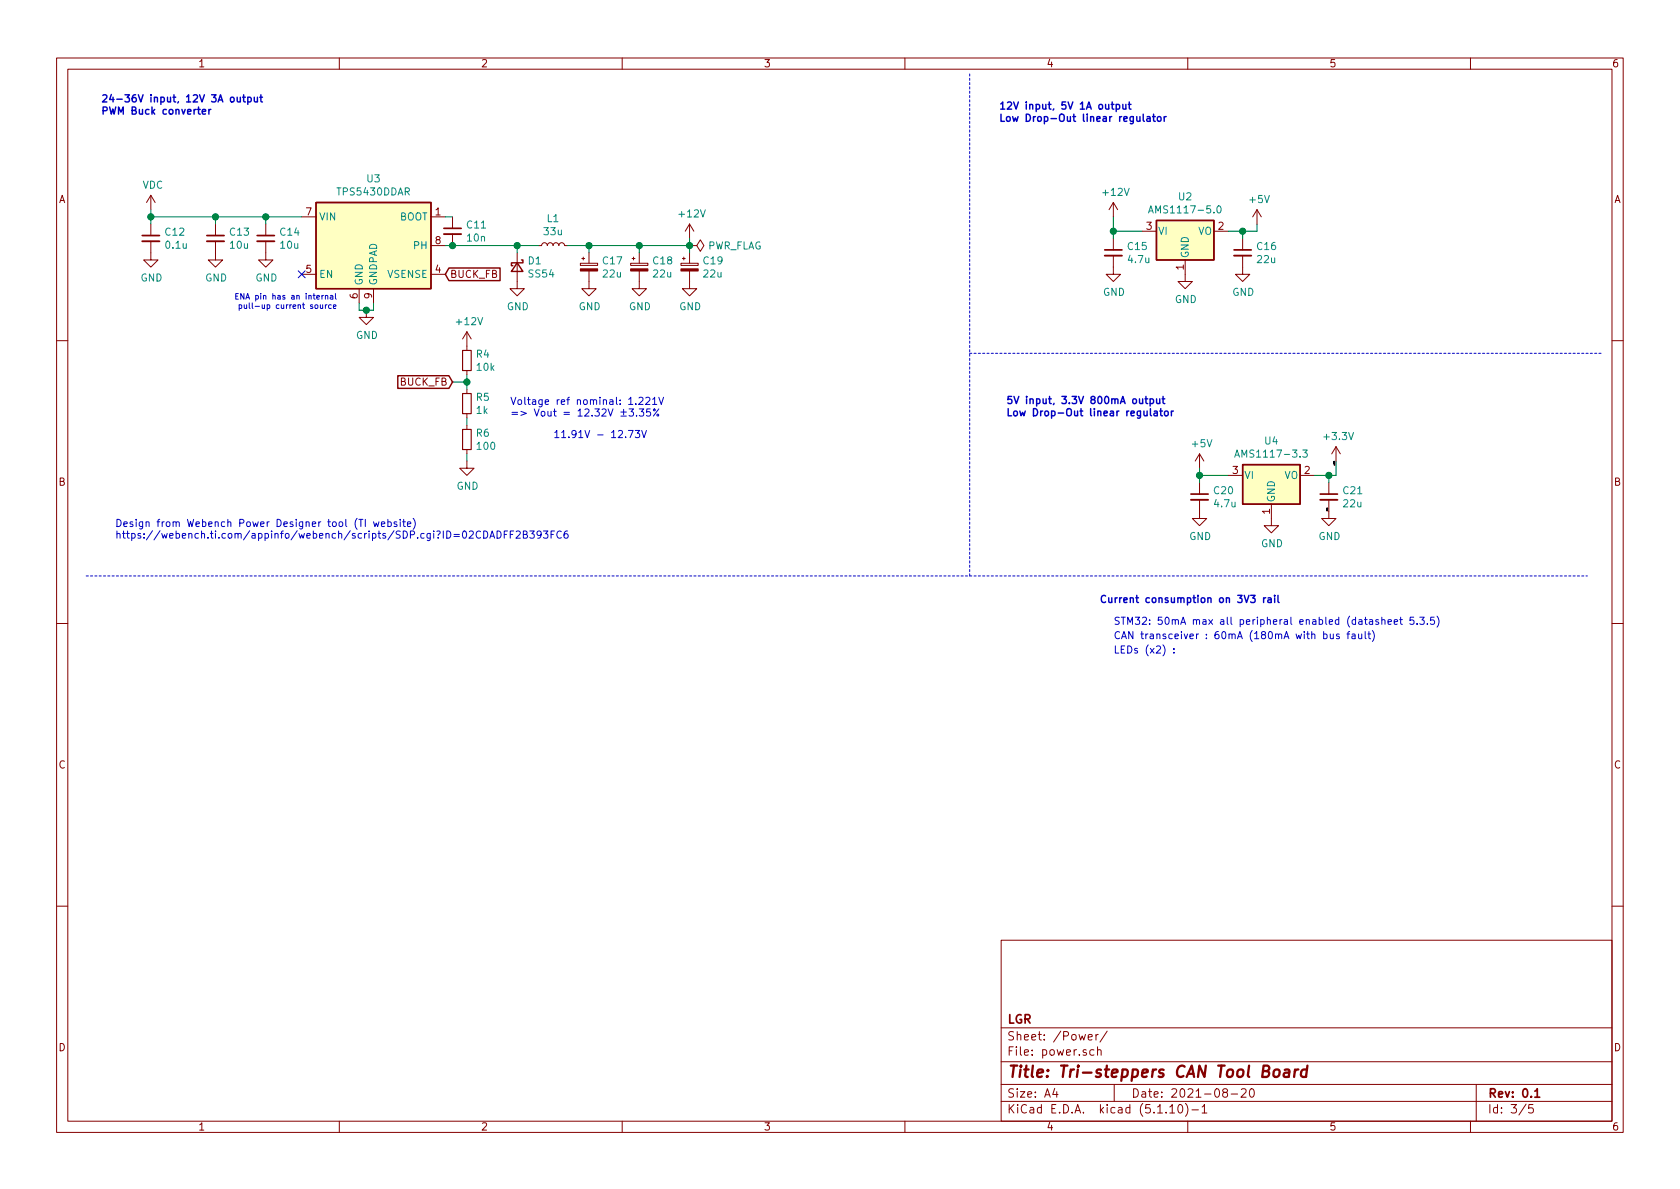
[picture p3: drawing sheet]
EESchema Schematic File Version 4
EELAYER 30 0
EELAYER END
$Descr A4 11693 8268
encoding utf-8
Sheet 3 5
Title "Tri-steppers CAN Tool Board"
Date "2021-08-20"
Rev "0.1"
Comp "LGR"
Comment1 ""
Comment2 ""
Comment3 ""
Comment4 ""
$EndDescr
Text Notes 7750 4350 0    50   ~ 0
STM32: 50mA max all peripheral enabled (datasheet 5.3.5)
Wire Notes Line
	600  4000 11050 4000
Text Notes 7750 4450 0    50   ~ 0
CAN transceiver : 60mA (180mA with bus fault)
Text Notes 7650 4200 0    50   ~ 10
Current consumption on 3V3 rail
Text Notes 7750 4550 0    50   ~ 0
LEDs (x2) : 
$Comp
L Regulator_Linear:AMS1117-5.0 U2
U 1 1
P 8250 1600
F 0 "U2" H 8250 1842 50  0000 C CNN
F 1 "AMS1117-5.0" H 8250 1751 50  0000 C CNN
F 2 "Package_TO_SOT_SMD:SOT-223-3_TabPin2" H 8250 1800 50  0001 C CNN
F 3 "http://www.advanced-monolithic.com/pdf/ds1117.pdf" H 8350 1350 50  0001 C CNN
F 4 "C6187" H 8250 1600 50  0001 C CNN "LCSC"
F 5 "Yes" H 8250 1600 50  0001 C CNN "Basic Part"
F 6 "0;0;180" H 8250 1600 50  0001 C CNN "JLCPCB_CORRECTION"
	1    8250 1600
	1    0    0    -1  
$EndComp
$Comp
L power:GND #PWR027
U 1 1
P 8250 1900
F 0 "#PWR027" H 8250 1650 50  0001 C CNN
F 1 "GND" H 8255 1727 50  0000 C CNN
F 2 "" H 8250 1900 50  0001 C CNN
F 3 "" H 8250 1900 50  0001 C CNN
	1    8250 1900
	1    0    0    -1  
$EndComp
$Comp
L power:+12V #PWR019
U 1 1
P 7750 1500
F 0 "#PWR019" H 7750 1350 50  0001 C CNN
F 1 "+12V" H 7765 1673 50  0000 C CNN
F 2 "" H 7750 1500 50  0001 C CNN
F 3 "" H 7750 1500 50  0001 C CNN
	1    7750 1500
	1    0    0    -1  
$EndComp
$Comp
L power:+5V #PWR020
U 1 1
P 8750 1550
F 0 "#PWR020" H 8750 1400 50  0001 C CNN
F 1 "+5V" H 8765 1723 50  0000 C CNN
F 2 "" H 8750 1550 50  0001 C CNN
F 3 "" H 8750 1550 50  0001 C CNN
	1    8750 1550
	1    0    0    -1  
$EndComp
Wire Notes Line
	6750 4000 6750 500 
Text Notes 700  800  0    50   ~ 10
24-36V input, 12V 3A output\nPWM Buck converter
Text Notes 6950 850  0    50   ~ 10
12V input, 5V 1A output\nLow Drop-Out linear regulator
Text Notes 7000 2900 0    50   ~ 10
5V input, 3.3V 800mA output\nLow Drop-Out linear regulator
$Comp
L Device:C_Small C15
U 1 1
P 7750 1750
F 0 "C15" H 7842 1796 50  0000 L CNN
F 1 "4.7u" H 7842 1705 50  0000 L CNN
F 2 "Capacitor_SMD:C_0402_1005Metric" H 7750 1750 50  0001 C CNN
F 3 "~" H 7750 1750 50  0001 C CNN
F 4 "Yes" H 7750 1750 50  0001 C CNN "Basic Part"
F 5 "C23733" H 7750 1750 50  0001 C CNN "LCSC"
	1    7750 1750
	1    0    0    -1  
$EndComp
$Comp
L Device:C_Small C16
U 1 1
P 8650 1750
F 0 "C16" H 8742 1796 50  0000 L CNN
F 1 "22u" H 8742 1705 50  0000 L CNN
F 2 "Capacitor_SMD:C_0603_1608Metric" H 8650 1750 50  0001 C CNN
F 3 "~" H 8650 1750 50  0001 C CNN
F 4 "Yes" H 8650 1750 50  0001 C CNN "Basic Part"
F 5 "C59461" H 8650 1750 50  0001 C CNN "LCSC"
	1    8650 1750
	1    0    0    -1  
$EndComp
$Comp
L power:GND #PWR026
U 1 1
P 8650 1850
F 0 "#PWR026" H 8650 1600 50  0001 C CNN
F 1 "GND" H 8655 1677 50  0000 C CNN
F 2 "" H 8650 1850 50  0001 C CNN
F 3 "" H 8650 1850 50  0001 C CNN
	1    8650 1850
	1    0    0    -1  
$EndComp
Wire Wire Line
	8550 1600 8650 1600
Wire Wire Line
	8750 1600 8750 1550
Wire Wire Line
	8650 1650 8650 1600
Connection ~ 8650 1600
Wire Wire Line
	8650 1600 8750 1600
Wire Wire Line
	7950 1600 7750 1600
Wire Wire Line
	7750 1600 7750 1500
$Comp
L Regulator_Linear:AMS1117-3.3 U4
U 1 1
P 8850 3300
F 0 "U4" H 8850 3542 50  0000 C CNN
F 1 "AMS1117-3.3" H 8850 3451 50  0000 C CNN
F 2 "Package_TO_SOT_SMD:SOT-223-3_TabPin2" H 8850 3500 50  0001 C CNN
F 3 "http://www.advanced-monolithic.com/pdf/ds1117.pdf" H 8950 3050 50  0001 C CNN
F 4 "C6186" H 8850 3300 50  0001 C CNN "LCSC"
F 5 "Yes" H 8850 3300 50  0001 C CNN "Basic Part"
F 6 "0;0;180" H 8850 3300 50  0001 C CNN "JLCPCB_CORRECTION"
	1    8850 3300
	1    0    0    -1  
$EndComp
$Comp
L power:GND #PWR039
U 1 1
P 8850 3600
F 0 "#PWR039" H 8850 3350 50  0001 C CNN
F 1 "GND" H 8855 3427 50  0000 C CNN
F 2 "" H 8850 3600 50  0001 C CNN
F 3 "" H 8850 3600 50  0001 C CNN
	1    8850 3600
	1    0    0    -1  
$EndComp
$Comp
L power:+5V #PWR036
U 1 1
P 8350 3250
F 0 "#PWR036" H 8350 3100 50  0001 C CNN
F 1 "+5V" H 8365 3423 50  0000 C CNN
F 2 "" H 8350 3250 50  0001 C CNN
F 3 "" H 8350 3250 50  0001 C CNN
	1    8350 3250
	1    0    0    -1  
$EndComp
$Comp
L power:+3.3V #PWR035
U 1 1
P 9300 3200
F 0 "#PWR035" H 9300 3050 50  0001 C CNN
F 1 "+3.3V" H 9315 3373 50  0000 C CNN
F 2 "" H 9300 3200 50  0001 C CNN
F 3 "" H 9300 3200 50  0001 C CNN
	1    9300 3200
	1    0    0    -1  
$EndComp
$Comp
L Device:C_Small C20
U 1 1
P 8350 3450
F 0 "C20" H 8442 3496 50  0000 L CNN
F 1 "4.7u" H 8442 3405 50  0000 L CNN
F 2 "Capacitor_SMD:C_0402_1005Metric" H 8350 3450 50  0001 C CNN
F 3 "~" H 8350 3450 50  0001 C CNN
F 4 "C23733" H 8350 3450 50  0001 C CNN "LCSC"
F 5 "Yes" H 8350 3450 50  0001 C CNN "Basic Part"
	1    8350 3450
	1    0    0    -1  
$EndComp
$Comp
L Device:C_Small C21
U 1 1
P 9250 3450
F 0 "C21" H 9342 3496 50  0000 L CNN
F 1 "22u" H 9342 3405 50  0000 L CNN
F 2 "Capacitor_SMD:C_0603_1608Metric" H 9250 3450 50  0001 C CNN
F 3 "~" H 9250 3450 50  0001 C CNN
F 4 "Yes" H 9250 3450 50  0001 C CNN "Basic Part"
F 5 "C59461" H 9250 3450 50  0001 C CNN "LCSC"
	1    9250 3450
	1    0    0    -1  
$EndComp
$Comp
L power:GND #PWR038
U 1 1
P 9250 3550
F 0 "#PWR038" H 9250 3300 50  0001 C CNN
F 1 "GND" H 9255 3377 50  0000 C CNN
F 2 "" H 9250 3550 50  0001 C CNN
F 3 "" H 9250 3550 50  0001 C CNN
	1    9250 3550
	1    0    0    -1  
$EndComp
Wire Wire Line
	9150 3300 9250 3300
Wire Wire Line
	9300 3300 9300 3200
Wire Wire Line
	9250 3350 9250 3300
Connection ~ 9250 3300
Wire Wire Line
	9250 3300 9300 3300
Wire Wire Line
	8550 3300 8350 3300
Wire Wire Line
	8350 3300 8350 3250
$Comp
L Device:D_Schottky_Small D1
U 1 1
P 3600 1850
F 0 "D1" V 3554 1920 50  0000 L CNN
F 1 "SS54" V 3645 1920 50  0000 L CNN
F 2 "Diode_SMD:D_SMA" V 3600 1850 50  0001 C CNN
F 3 "~" V 3600 1850 50  0001 C CNN
F 4 "C22452" V 3600 1850 50  0001 C CNN "LCSC"
F 5 "Yes" V 3600 1850 50  0001 C CNN "Basic Part"
	1    3600 1850
	0    1    1    0   
$EndComp
Wire Wire Line
	3600 1750 3600 1700
$Comp
L power:GND #PWR028
U 1 1
P 3600 1950
F 0 "#PWR028" H 3600 1700 50  0001 C CNN
F 1 "GND" H 3605 1777 50  0000 C CNN
F 2 "" H 3600 1950 50  0001 C CNN
F 3 "" H 3600 1950 50  0001 C CNN
	1    3600 1950
	1    0    0    -1  
$EndComp
$Comp
L Device:L_Small L1
U 1 1
P 3850 1700
F 0 "L1" V 4035 1700 50  0000 C CNN
F 1 "33u" V 3944 1700 50  0000 C CNN
F 2 "Inductor_SMD:L_12x12mm_H8mm" H 3850 1700 50  0001 C CNN
F 3 "~" H 3850 1700 50  0001 C CNN
F 4 "C87568" V 3850 1700 50  0001 C CNN "LCSC"
F 5 "No" V 3850 1700 50  0001 C CNN "Basic Part"
	1    3850 1700
	0    -1   -1   0   
$EndComp
Wire Wire Line
	3600 1700 3750 1700
$Comp
L Regulator_Switching:TPS5430DDA U3
U 1 1
P 2600 1700
F 0 "U3" H 2600 2167 50  0000 C CNN
F 1 "TPS5430DDAR" H 2600 2076 50  0000 C CNN
F 2 "Package_SO:TI_SO-PowerPAD-8_ThermalVias" H 2650 1350 50  0001 L CIN
F 3 "http://www.ti.com/lit/ds/symlink/tps5430.pdf" H 2600 1700 50  0001 C CNN
F 4 "C9864" H 2600 1700 50  0001 C CNN "LCSC"
F 5 "Yes" H 2600 1700 50  0001 C CNN "Basic Part"
F 6 "0;0;-90" H 2600 1700 50  0001 C CNN "JLCPCB_CORRECTION"
	1    2600 1700
	1    0    0    -1  
$EndComp
$Comp
L power:GND #PWR032
U 1 1
P 2550 2150
F 0 "#PWR032" H 2550 1900 50  0001 C CNN
F 1 "GND" H 2555 1977 50  0000 C CNN
F 2 "" H 2550 2150 50  0001 C CNN
F 3 "" H 2550 2150 50  0001 C CNN
	1    2550 2150
	1    0    0    -1  
$EndComp
Wire Wire Line
	2500 2100 2500 2150
Wire Wire Line
	2500 2150 2550 2150
Wire Wire Line
	2600 2100 2600 2150
Wire Wire Line
	2600 2150 2550 2150
Connection ~ 2550 2150
$Comp
L Device:C_Small C14
U 1 1
P 1850 1650
F 0 "C14" H 1942 1696 50  0000 L CNN
F 1 "10u" H 1942 1605 50  0000 L CNN
F 2 "Capacitor_SMD:C_1206_3216Metric" H 1850 1650 50  0001 C CNN
F 3 "~" H 1850 1650 50  0001 C CNN
F 4 "C13585" H 1850 1650 50  0001 C CNN "LCSC"
F 5 "Yes" H 1850 1650 50  0001 C CNN "Basic Part"
	1    1850 1650
	1    0    0    -1  
$EndComp
Wire Wire Line
	1850 1500 1850 1550
$Comp
L power:VDC #PWR018
U 1 1
P 1050 1450
F 0 "#PWR018" H 1050 1350 50  0001 C CNN
F 1 "VDC" H 1065 1623 50  0000 C CNN
F 2 "" H 1050 1450 50  0001 C CNN
F 3 "" H 1050 1450 50  0001 C CNN
	1    1050 1450
	1    0    0    -1  
$EndComp
$Comp
L power:GND #PWR024
U 1 1
P 1850 1750
F 0 "#PWR024" H 1850 1500 50  0001 C CNN
F 1 "GND" H 1855 1577 50  0000 C CNN
F 2 "" H 1850 1750 50  0001 C CNN
F 3 "" H 1850 1750 50  0001 C CNN
	1    1850 1750
	1    0    0    -1  
$EndComp
$Comp
L Device:C_Small C12
U 1 1
P 1050 1650
F 0 "C12" H 1142 1696 50  0000 L CNN
F 1 "0.1u" H 1142 1605 50  0000 L CNN
F 2 "Capacitor_SMD:C_0603_1608Metric" H 1050 1650 50  0001 C CNN
F 3 "~" H 1050 1650 50  0001 C CNN
F 4 "C14663" H 1050 1650 50  0001 C CNN "LCSC"
F 5 "Yes" H 1050 1650 50  0001 C CNN "Basic Part"
	1    1050 1650
	1    0    0    -1  
$EndComp
Wire Wire Line
	1050 1550 1050 1500
Wire Wire Line
	1050 1500 1500 1500
$Comp
L power:GND #PWR022
U 1 1
P 1050 1750
F 0 "#PWR022" H 1050 1500 50  0001 C CNN
F 1 "GND" H 1055 1577 50  0000 C CNN
F 2 "" H 1050 1750 50  0001 C CNN
F 3 "" H 1050 1750 50  0001 C CNN
	1    1050 1750
	1    0    0    -1  
$EndComp
Connection ~ 1050 1500
Text GLabel 3100 1900 2    50   Input ~ 0
BUCK_FB
Text GLabel 3150 2650 0    50   Input ~ 0
BUCK_FB
$Comp
L Device:R_Small R4
U 1 1
P 3250 2500
F 0 "R4" H 3309 2546 50  0000 L CNN
F 1 "10k" H 3309 2455 50  0000 L CNN
F 2 "Resistor_SMD:R_0402_1005Metric" H 3250 2500 50  0001 C CNN
F 3 "~" H 3250 2500 50  0001 C CNN
F 4 "C25744" H 3250 2500 50  0001 C CNN "LCSC"
F 5 "Yes" H 3250 2500 50  0001 C CNN "Basic Part"
	1    3250 2500
	1    0    0    -1  
$EndComp
Wire Wire Line
	3950 1700 4100 1700
$Comp
L power:+12V #PWR021
U 1 1
P 4800 1650
F 0 "#PWR021" H 4800 1500 50  0001 C CNN
F 1 "+12V" H 4815 1823 50  0000 C CNN
F 2 "" H 4800 1650 50  0001 C CNN
F 3 "" H 4800 1650 50  0001 C CNN
	1    4800 1650
	1    0    0    -1  
$EndComp
Wire Wire Line
	4800 1750 4800 1700
$Comp
L Device:R_Small R5
U 1 1
P 3250 2800
F 0 "R5" H 3309 2846 50  0000 L CNN
F 1 "1k" H 3309 2755 50  0000 L CNN
F 2 "Resistor_SMD:R_0402_1005Metric" H 3250 2800 50  0001 C CNN
F 3 "~" H 3250 2800 50  0001 C CNN
F 4 "C11702" H 3250 2800 50  0001 C CNN "LCSC"
F 5 "Yes" H 3250 2800 50  0001 C CNN "Basic Part"
	1    3250 2800
	1    0    0    -1  
$EndComp
$Comp
L power:+12V #PWR033
U 1 1
P 3250 2400
F 0 "#PWR033" H 3250 2250 50  0001 C CNN
F 1 "+12V" H 3265 2573 50  0000 C CNN
F 2 "" H 3250 2400 50  0001 C CNN
F 3 "" H 3250 2400 50  0001 C CNN
	1    3250 2400
	1    0    0    -1  
$EndComp
$Comp
L power:GND #PWR034
U 1 1
P 3250 3200
F 0 "#PWR034" H 3250 2950 50  0001 C CNN
F 1 "GND" H 3255 3027 50  0000 C CNN
F 2 "" H 3250 3200 50  0001 C CNN
F 3 "" H 3250 3200 50  0001 C CNN
	1    3250 3200
	1    0    0    -1  
$EndComp
Wire Wire Line
	2100 1500 1850 1500
Connection ~ 1850 1500
$Comp
L Device:CP_Small C17
U 1 1
P 4100 1850
F 0 "C17" H 4188 1896 50  0000 L CNN
F 1 "22u" H 4188 1805 50  0000 L CNN
F 2 "Capacitor_Tantalum_SMD:CP_EIA-3528-15_AVX-H" H 4100 1850 50  0001 C CNN
F 3 "~" H 4100 1850 50  0001 C CNN
F 4 "C308917" H 4100 1850 50  0001 C CNN "LCSC"
F 5 "No" H 4100 1850 50  0001 C CNN "Basic Part"
F 6 "0;0;180" H 4100 1850 50  0001 C CNN "JLCPCB_CORRECTION"
	1    4100 1850
	1    0    0    -1  
$EndComp
$Comp
L power:GND #PWR029
U 1 1
P 4100 1950
F 0 "#PWR029" H 4100 1700 50  0001 C CNN
F 1 "GND" H 4105 1777 50  0000 C CNN
F 2 "" H 4100 1950 50  0001 C CNN
F 3 "" H 4100 1950 50  0001 C CNN
	1    4100 1950
	1    0    0    -1  
$EndComp
Text Notes 800  3750 0    50   ~ 0
Design from Webench Power Designer tool (TI website)\nhttps://webench.ti.com/appinfo/webench/scripts/SDP.cgi?ID=02CDADFF2B393FC6
Wire Wire Line
	4100 1750 4100 1700
$Comp
L Device:R_Small R6
U 1 1
P 3250 3050
F 0 "R6" H 3309 3096 50  0000 L CNN
F 1 "100" H 3309 3005 50  0000 L CNN
F 2 "Resistor_SMD:R_0402_1005Metric" H 3250 3050 50  0001 C CNN
F 3 "~" H 3250 3050 50  0001 C CNN
F 4 "C25076" H 3250 3050 50  0001 C CNN "LCSC"
F 5 "Yes" H 3250 3050 50  0001 C CNN "Basic Part"
	1    3250 3050
	1    0    0    -1  
$EndComp
NoConn ~ 2100 1900
Text Notes 3550 2900 0    50   ~ 0
Voltage ref nominal: 1.221V\n=> Vout = 12.32V ±3.35%
$Comp
L Device:CP_Small C18
U 1 1
P 4450 1850
F 0 "C18" H 4538 1896 50  0000 L CNN
F 1 "22u" H 4538 1805 50  0000 L CNN
F 2 "Capacitor_Tantalum_SMD:CP_EIA-3528-15_AVX-H" H 4450 1850 50  0001 C CNN
F 3 "~" H 4450 1850 50  0001 C CNN
F 4 "No" H 4450 1850 50  0001 C CNN "Basic Part"
F 5 "C308917" H 4450 1850 50  0001 C CNN "LCSC"
F 6 "0;0;180" H 4450 1850 50  0001 C CNN "JLCPCB_CORRECTION"
	1    4450 1850
	1    0    0    -1  
$EndComp
$Comp
L Device:CP_Small C19
U 1 1
P 4800 1850
F 0 "C19" H 4888 1896 50  0000 L CNN
F 1 "22u" H 4888 1805 50  0000 L CNN
F 2 "Capacitor_Tantalum_SMD:CP_EIA-3528-15_AVX-H" H 4800 1850 50  0001 C CNN
F 3 "~" H 4800 1850 50  0001 C CNN
F 4 "No" H 4800 1850 50  0001 C CNN "Basic Part"
F 5 "C308917" H 4800 1850 50  0001 C CNN "LCSC"
F 6 "0;0;180" H 4800 1850 50  0001 C CNN "JLCPCB_CORRECTION"
	1    4800 1850
	1    0    0    -1  
$EndComp
$Comp
L power:GND #PWR030
U 1 1
P 4450 1950
F 0 "#PWR030" H 4450 1700 50  0001 C CNN
F 1 "GND" H 4455 1777 50  0000 C CNN
F 2 "" H 4450 1950 50  0001 C CNN
F 3 "" H 4450 1950 50  0001 C CNN
	1    4450 1950
	1    0    0    -1  
$EndComp
$Comp
L power:GND #PWR031
U 1 1
P 4800 1950
F 0 "#PWR031" H 4800 1700 50  0001 C CNN
F 1 "GND" H 4805 1777 50  0000 C CNN
F 2 "" H 4800 1950 50  0001 C CNN
F 3 "" H 4800 1950 50  0001 C CNN
	1    4800 1950
	1    0    0    -1  
$EndComp
Wire Wire Line
	4100 1700 4450 1700
Connection ~ 4100 1700
Connection ~ 4800 1700
Wire Wire Line
	4800 1700 4800 1650
Wire Wire Line
	4450 1750 4450 1700
Connection ~ 4450 1700
Wire Wire Line
	4450 1700 4800 1700
Wire Wire Line
	3250 2950 3250 2900
Wire Wire Line
	3250 3150 3250 3200
Wire Notes Line
	6750 2450 11150 2450
Text Notes -850 1900 0    50   ~ 0
Reverse protection ?
Text Notes -850 1750 0    50   ~ 0
(poly)fuse ?
$Comp
L Device:C_Small C11
U 1 1
P 3150 1600
F 0 "C11" H 3242 1646 50  0000 L CNN
F 1 "10n" H 3242 1555 50  0000 L CNN
F 2 "Capacitor_SMD:C_0402_1005Metric" H 3150 1600 50  0001 C CNN
F 3 "~" H 3150 1600 50  0001 C CNN
F 4 "C15195" H 3150 1600 50  0001 C CNN "LCSC"
F 5 "Yes" H 3150 1600 50  0001 C CNN "Basic Part"
	1    3150 1600
	1    0    0    -1  
$EndComp
Connection ~ 3600 1700
Wire Wire Line
	3100 1500 3150 1500
Wire Wire Line
	3100 1700 3150 1700
Connection ~ 3150 1700
Text Notes 2350 2150 2    39   ~ 0
ENA pin has an internal\npull-up current source
Wire Wire Line
	3150 1700 3600 1700
Wire Wire Line
	3250 2600 3250 2650
Wire Wire Line
	3150 2650 3250 2650
Connection ~ 3250 2650
Wire Wire Line
	3250 2650 3250 2700
Wire Wire Line
	1050 1450 1050 1500
$Comp
L power:PWR_FLAG #FLG03
U 1 1
P 4800 1700
F 0 "#FLG03" H 4800 1775 50  0001 C CNN
F 1 "PWR_FLAG" V 4800 1828 50  0000 L CNN
F 2 "" H 4800 1700 50  0001 C CNN
F 3 "~" H 4800 1700 50  0001 C CNN
	1    4800 1700
	0    1    1    0   
$EndComp
Wire Wire Line
	8350 3350 8350 3300
Connection ~ 8350 3300
$Comp
L power:GND #PWR025
U 1 1
P 7750 1850
F 0 "#PWR025" H 7750 1600 50  0001 C CNN
F 1 "GND" H 7755 1677 50  0000 C CNN
F 2 "" H 7750 1850 50  0001 C CNN
F 3 "" H 7750 1850 50  0001 C CNN
	1    7750 1850
	1    0    0    -1  
$EndComp
$Comp
L power:GND #PWR037
U 1 1
P 8350 3550
F 0 "#PWR037" H 8350 3300 50  0001 C CNN
F 1 "GND" H 8355 3377 50  0000 C CNN
F 2 "" H 8350 3550 50  0001 C CNN
F 3 "" H 8350 3550 50  0001 C CNN
	1    8350 3550
	1    0    0    -1  
$EndComp
Wire Wire Line
	7750 1650 7750 1600
Connection ~ 7750 1600
$Comp
L Device:C_Small C13
U 1 1
P 1500 1650
F 0 "C13" H 1592 1696 50  0000 L CNN
F 1 "10u" H 1592 1605 50  0000 L CNN
F 2 "Capacitor_SMD:C_1206_3216Metric" H 1500 1650 50  0001 C CNN
F 3 "~" H 1500 1650 50  0001 C CNN
F 4 "C13585" H 1500 1650 50  0001 C CNN "LCSC"
F 5 "Yes" H 1500 1650 50  0001 C CNN "Basic Part"
	1    1500 1650
	1    0    0    -1  
$EndComp
Wire Wire Line
	1500 1500 1500 1550
$Comp
L power:GND #PWR023
U 1 1
P 1500 1750
F 0 "#PWR023" H 1500 1500 50  0001 C CNN
F 1 "GND" H 1505 1577 50  0000 C CNN
F 2 "" H 1500 1750 50  0001 C CNN
F 3 "" H 1500 1750 50  0001 C CNN
	1    1500 1750
	1    0    0    -1  
$EndComp
Connection ~ 1500 1500
Wire Wire Line
	1500 1500 1850 1500
Text Notes 3850 3050 0    50   ~ 0
11.91V - 12.73V
Text Label 9300 3200 3    8    ~ 0
+3V3
Text Label 9250 3550 1    8    ~ 0
GND
$EndSCHEMATC
